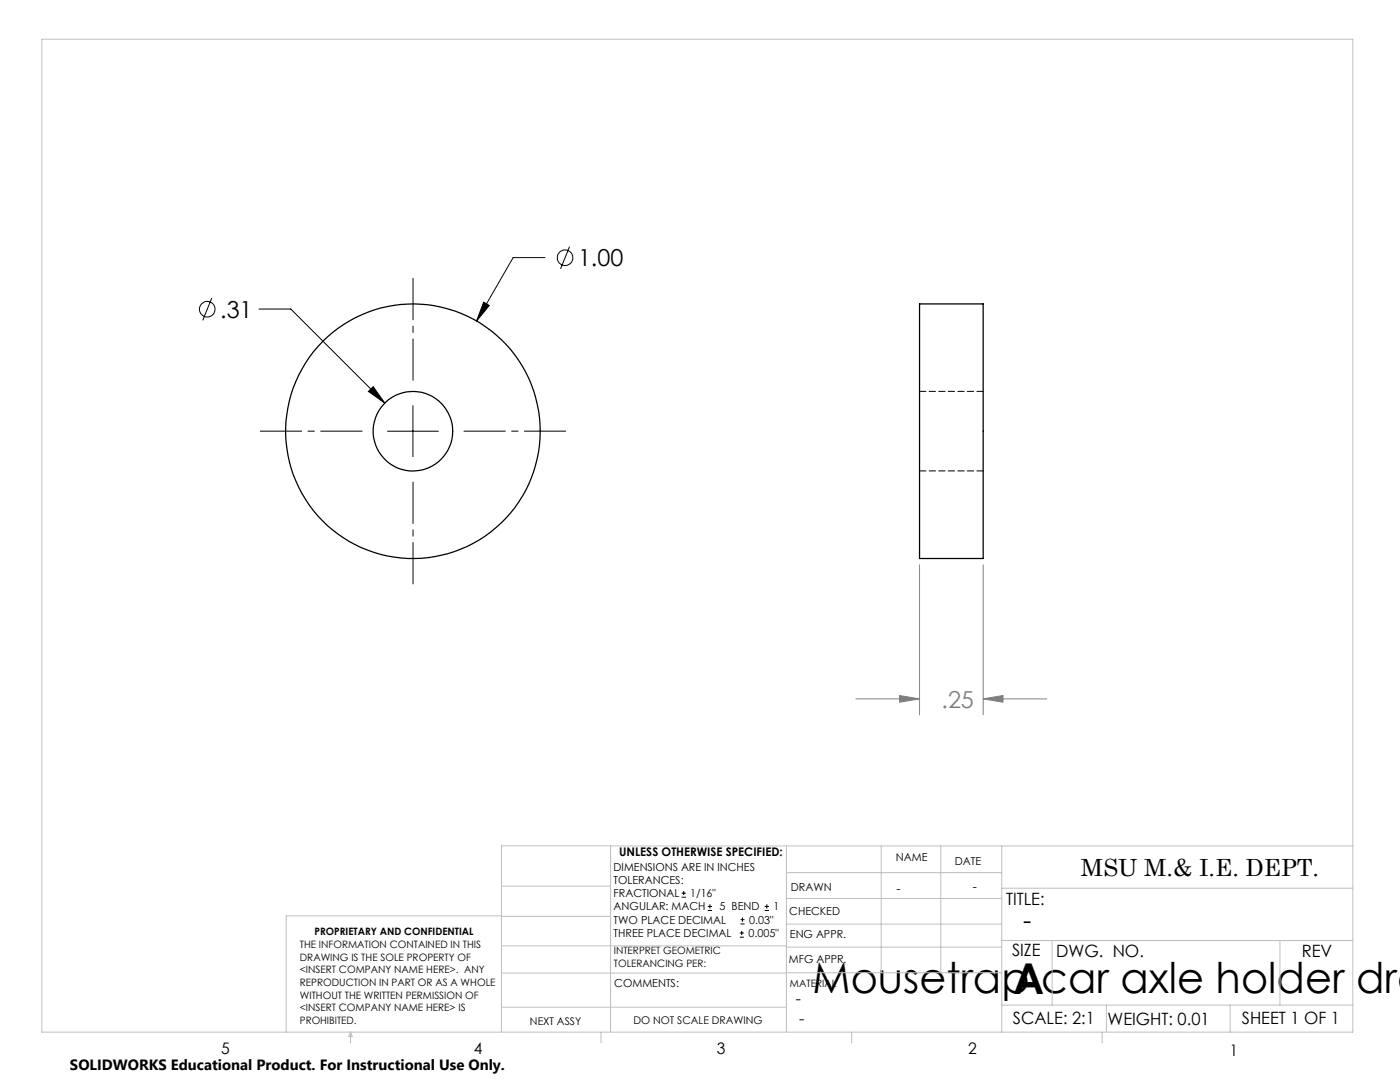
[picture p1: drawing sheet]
<svg xmlns="http://www.w3.org/2000/svg" width="279mm" height="216mm" viewBox="0 0 279 216" stroke-linecap="round" stroke-linejoin="round" font-family="sans-serif">
<g fill="none" stroke="#000" stroke-width=".2">
<path d="M42.3 59.5l-1.8 4.4M108.8 51.4h-6.4l-7.3 12.7M113.7 49.2l-1.8 4.5M51.7 61.7h6.3l18.8 18.7M74.5 77.2l2.3 3.2-3.3-2.3zM96.5 60.3l1.1 .7-2.5 3.1zM77.3 86h10.2M82.4 81v10.1M136 179h.9M136 178.2h.9M136.5 177.8v.8M141.3 181.7h.8"/>
<path d="M141.3 180.9h.8M141.7 180.4v.9M147.6 187h.8M147.6 186.2h.8M147.8 184.4h.8M147.8 183.5h.8M148 185.7v.9M148.2 183.1v.8M152.6 181.7h.9M152.6 180.9h.9M153 180.4v.9"/>
<circle cx="112.8" cy="51.4" r="1.55"/>
<circle cx="41.4" cy="61.7" r="1.55"/>
</g>
<path d="M183.5 112.7v29.9M196.2 112.7v29.9M170.8 139.5h12.7M179.5 138.8l4 .7-4 .6zM196.2 139.5l4-.7v1.3zM196.2 139.5h12.7" fill="none" stroke="#808080" stroke-width=".2"/>
<path d="M82.4 75.9v-20.4M72.3 86h-20.4M82.4 96.2v20.3M92.6 86h20.3" fill="none" stroke="#000" stroke-width=".2" stroke-dasharray="15.2 1.3 1.3 1.3" stroke-dashoffset="7"/>
<g fill="none" stroke="#c0c0c0" stroke-width=".2">
<path d="M8.4 7.8h261.6v198.2h-261.6zM100.1 176.8h21.7M121.8 168.8v37.2M157 168.8v37.2M157 179.3h42.9M157 174.1h42.9M175.9 168.8v25.3M187.7 168.8v25.3M199.9 177.2h70.1M199.9 168.8v37.2M270 168.8h-169.9v37.2M100.1 194.2h56.9"/>
<path d="M100.1 188.7h56.9M100.1 182.8h21.7M100.1 182.7h-43v23.3M157 194.1h42.9M157 184.4h42.9M157 189h42.9M199.9 187.7h70.1M210 187.7v12.9M255.4 187.7v12.9M70 206v2.1M70 206l.3 .8h-.7zM100.1 201h56.9"/>
<path d="M119.9 206v2.1M170 206v2.1M199.9 200.6h70.1M220 206v2.1M220.8 200.6v5.4M245.5 200.6v5.4"/>
</g>
<path d="M96.5 60.3l-1.4 3.8 2.5-3.1zM74.5 77.2l-1 .9 3.3 2.3z" fill="#000"/>
<path d="M179.5 138.8l4 .7-4 .6zM196.2 139.5l4-.7v1.3z" fill="#808080"/>
<g fill="none" stroke="#000" stroke-width=".25">
<path d="M183.5 60.6h12.7v50.8h-12.7z"/>
<circle cx="82.4" cy="86" r="7.9"/>
<circle cx="82.4" cy="86.1" r="25.4"/>
</g>
<path d="M196.2 78.1h-12.7M183.5 94h12.7" fill="none" stroke="#000" stroke-width=".2" stroke-dasharray="1.3 .6"/>
<g font-size="8.5">
<text x="162.2" y="198.1">Mousetrap car axle holder dra</text>
<text x="202.2" y="198.3">A</text>
</g>
<text font-size="5.1" x="204.2" y="185.4">-</text>
<g font-size="4.7">
<text x="115.4" y="53.1">1.00</text>
<text x="43.9" y="63.4">.31</text>
<text x="215.7" y="174.7">MSU M.&amp; I.E. DEPT.</text>
</g>
<text font-size="4.7" fill="#808080" x="187.9" y="141.2">.25</text>
<g font-size="3.4">
<text x="200.8" y="180.5">TITLE:</text>
<text x="202" y="190.8">SIZE</text>
<text x="210.8" y="190.9">DWG. NO.</text>
<text x="259.8" y="191">REV</text>
<text x="202.1" y="204.4">SCALE: 2:1</text>
<text x="221" y="204.5">WEIGHT: 0.01</text>
<text x="247.8" y="204.4">SHEET 1 OF 1</text>
</g>
<g font-size="3.2">
<text x="158.8" y="200.4">-</text>
<text x="159.5" y="204.4">-</text>
<text x="44.2" y="210.4">5</text>
<text x="94.6" y="210.3">4</text>
<text x="143.1" y="210.4">3</text>
<text x="193.2" y="210.3">2</text>
<text x="245.4" y="210.6">1</text>
</g>
<text font-size="3" x="14" y="213.5">SOLIDWORKS Educational Product. For Instructional Use Only.</text>
<g font-size="2.5">
<text x="178.9" y="178.2">-</text>
<text x="194.1" y="177.8">-</text>
</g>
<text font-size="2.4" x="123.6" y="170.8">UNLESS OTHERWISE SPECIFIED:</text>
<g font-size="2.2">
<text x="122.5" y="173.7">DIMENSIONS ARE IN INCHES</text>
<text x="178.8" y="171.8">NAME</text>
<text x="190.6" y="172.5">DATE</text>
<text x="122.5" y="176.4">TOLERANCES:</text>
<text x="122.5" y="179">FRACTIONAL</text>
<text x="137.8" y="179">1/16&quot;</text>
<text x="157.8" y="177.8">DRAWN</text>
<text x="122.5" y="184.3">TWO PLACE DECIMAL</text>
<text x="122.5" y="181.7">ANGULAR: MACH</text>
<text x="143.6" y="181.7">5 BEND</text>
<text x="149.5" y="184.3">0.03&quot;</text>
<text x="154.4" y="181.7">1</text>
<text x="157.5" y="182.5">CHECKED</text>
<text x="122.5" y="187">THREE PLACE DECIMAL</text>
<text x="149.4" y="187">0.005&quot;</text>
<text x="157.6" y="187.2">ENG APPR.</text>
<text x="122.6" y="197">COMMENTS:</text>
<text x="157.4" y="192.2">MFG APPR.</text>
</g>
<g font-size="2.1">
<text x="105.8" y="204.5">NEXT ASSY</text>
<text x="126.4" y="204.3">DO NOT SCALE DRAWING</text>
</g>
<g font-size="2">
<text x="59.8" y="189.2">THE INFORMATION CONTAINED IN THIS</text>
<text x="59.8" y="191.7">DRAWING IS THE SOLE PROPERTY OF</text>
<text x="62.8" y="186.5">PROPRIETARY AND CONFIDENTIAL</text>
<text x="122.5" y="190.4">INTERPRET GEOMETRIC</text>
<text x="59.8" y="194.2">&lt;INSERT COMPANY NAME HERE&gt;. ANY</text>
<text x="59.8" y="196.8">REPRODUCTION IN PART OR AS A WHOLE</text>
<text x="122.5" y="192.9">TOLERANCING PER:</text>
<text x="157.7" y="197">MATERIAL</text>
<text x="59.8" y="199.3">WITHOUT THE WRITTEN PERMISSION OF</text>
<text x="59.8" y="201.8">&lt;INSERT COMPANY NAME HERE&gt; IS</text>
<text x="59.8" y="204.3">PROHIBITED.</text>
</g>
</svg>
